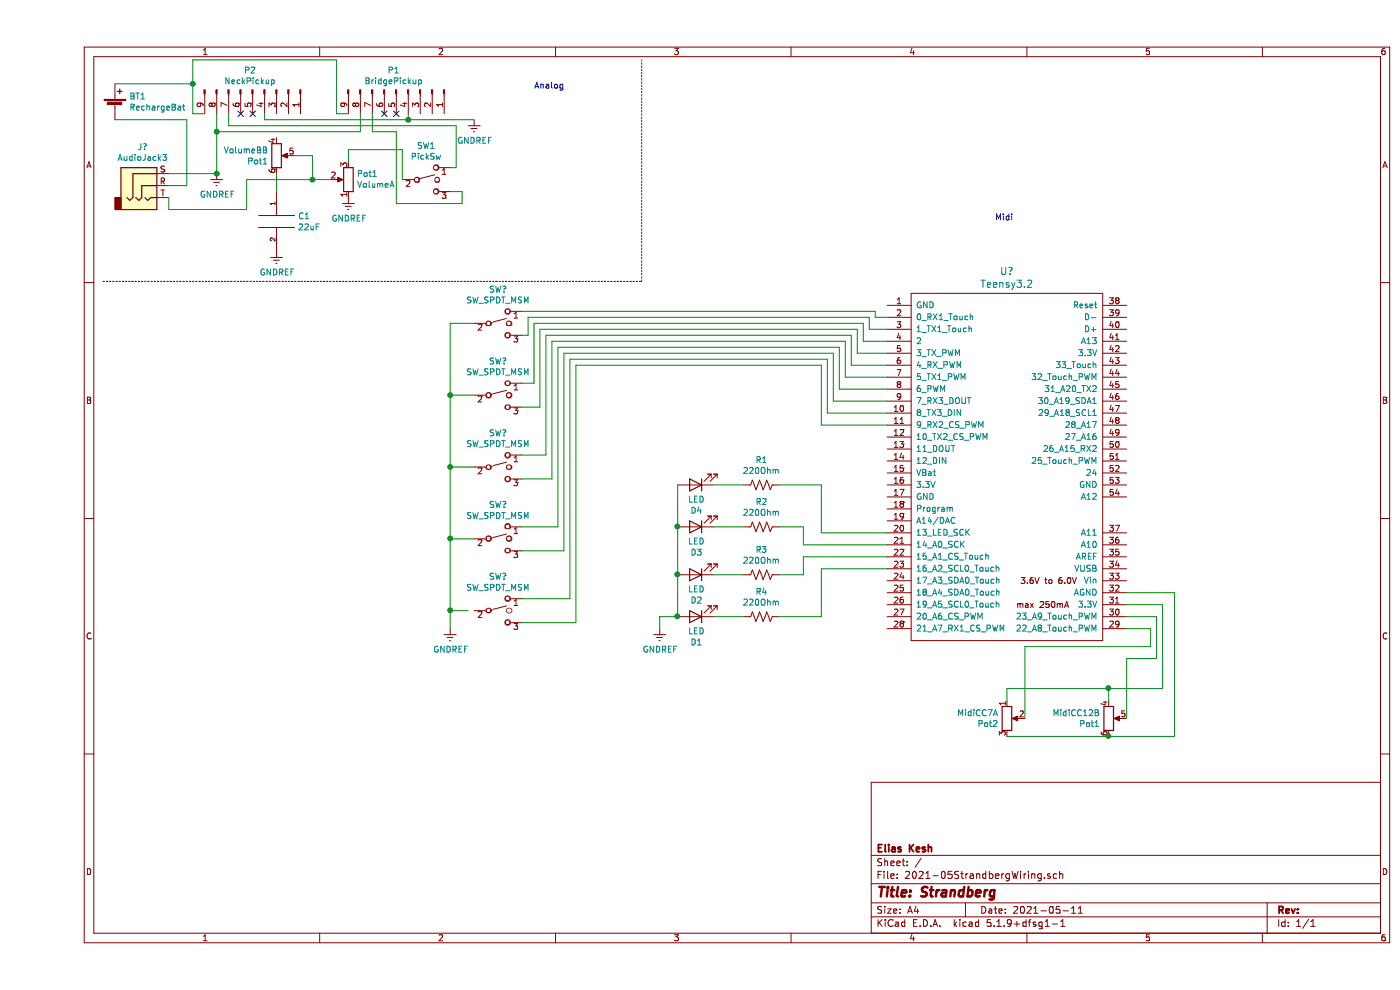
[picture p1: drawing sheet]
EESchema Schematic File Version 4
EELAYER 30 0
EELAYER END
$Descr A4 11693 8268
encoding utf-8
Sheet 1 1
Title "Strandberg"
Date "2021-05-11"
Rev ""
Comp "Elias Kesh"
Comment1 ""
Comment2 ""
Comment3 ""
Comment4 ""
$EndDescr
$Comp
L Connector:AudioJack3 J?
U 1 1
P 900 1550
F 0 "J?" H 882 1875 50  0000 C CNN
F 1 "AudioJack3" H 882 1784 50  0000 C CNN
F 2 "" H 900 1550 50  0001 C CNN
F 3 "~" H 900 1550 50  0001 C CNN
	1    900  1550
	1    0    0    -1  
$EndComp
$Comp
L Device:R_POT_Dual_Separate Volume
U 1 1
P 2600 1500
F 0 "Volume" H 2530 1546 50  0000 R CNN
F 1 "Pot1" H 2530 1455 50  0000 R CNN
F 2 "" H 2600 1500 50  0001 C CNN
F 3 "~" H 2600 1500 50  0001 C CNN
	1    2600 1500
	-1   0    0    1   
$EndComp
$Comp
L Device:R_POT_Dual_Separate VolumeB
U 2 1
P 2000 1300
F 0 "VolumeB" H 1931 1346 50  0000 R CNN
F 1 "Pot1" H 1931 1255 50  0000 R CNN
F 2 "" H 2000 1300 50  0001 C CNN
F 3 "~" H 2000 1300 50  0001 C CNN
	2    2000 1300
	1    0    0    -1  
$EndComp
$Comp
L Device:R_POT_Dual_Separate MidiCC7
U 1 1
P 8100 6000
F 0 "MidiCC7" H 8030 6046 50  0000 R CNN
F 1 "Pot2" H 8030 5955 50  0000 R CNN
F 2 "" H 8100 6000 50  0001 C CNN
F 3 "~" H 8100 6000 50  0001 C CNN
	1    8100 6000
	1    0    0    -1  
$EndComp
$Comp
L Device:R_POT_Dual_Separate MidiCC12
U 2 1
P 8950 6000
F 0 "MidiCC12" H 8881 6046 50  0000 R CNN
F 1 "Pot1" H 8881 5955 50  0000 R CNN
F 2 "" H 8950 6000 50  0001 C CNN
F 3 "~" H 8950 6000 50  0001 C CNN
	2    8950 6000
	1    0    0    -1  
$EndComp
$Comp
L Connector:Conn_01x09_Male P2
U 1 1
P 1800 750
F 0 "P2" V 1635 728 50  0000 C CNN
F 1 "NeckPickup" V 1726 728 50  0000 C CNN
F 2 "" H 1800 750 50  0001 C CNN
F 3 "~" H 1800 750 50  0001 C CNN
	1    1800 750 
	0    1    1    0   
$EndComp
$Comp
L Connector:Conn_01x09_Male P1
U 1 1
P 3000 750
F 0 "P1" V 2835 728 50  0000 C CNN
F 1 "BridgePickup" V 2926 728 50  0000 C CNN
F 2 "" H 3000 750 50  0001 C CNN
F 3 "~" H 3000 750 50  0001 C CNN
	1    3000 750 
	0    1    1    0   
$EndComp
$Comp
L Device:Battery_Cell BT1
U 1 1
P 650 900
F 0 "BT1" H 768 996 50  0000 L CNN
F 1 "RechargeBat" H 768 905 50  0000 L CNN
F 2 "" V 650 960 50  0001 C CNN
F 3 "~" V 650 960 50  0001 C CNN
	1    650  900 
	1    0    0    -1  
$EndComp
Wire Wire Line
	650  700  1300 700 
Wire Wire Line
	1300 700  1300 950 
Wire Wire Line
	1300 950  1400 950 
Wire Wire Line
	1300 700  1300 500 
Wire Wire Line
	1300 500  2500 500 
Wire Wire Line
	2500 500  2500 950 
Wire Wire Line
	2500 950  2600 950 
Connection ~ 1300 700 
Wire Wire Line
	650  1000 1250 1000
Wire Wire Line
	1250 1000 1250 1550
Wire Wire Line
	1250 1550 1100 1550
Wire Wire Line
	1500 1450 1100 1450
$Comp
L power:GNDREF #PWR?
U 1 1
P 1500 1450
F 0 "#PWR?" H 1500 1200 50  0001 C CNN
F 1 "GNDREF" H 1505 1277 50  0000 C CNN
F 2 "" H 1500 1450 50  0001 C CNN
F 3 "" H 1500 1450 50  0001 C CNN
	1    1500 1450
	1    0    0    -1  
$EndComp
$Comp
L Switch:SW_SPDT_MSM SW1
U 1 1
P 3250 1500
F 0 "SW1" H 3250 1785 50  0000 C CNN
F 1 "PickSw" H 3250 1694 50  0000 C CNN
F 2 "" H 3250 1500 50  0001 C CNN
F 3 "~" H 3250 1500 50  0001 C CNN
	1    3250 1500
	1    0    0    -1  
$EndComp
Wire Wire Line
	1600 950  1600 1050
Wire Wire Line
	1500 1100 1500 1450
Wire Wire Line
	1500 950  1500 1100
Connection ~ 1500 1100
Wire Wire Line
	2700 1100 1500 1100
Wire Wire Line
	2700 950  2700 1100
Wire Wire Line
	3500 1050 3500 1400
Wire Wire Line
	3500 1400 3450 1400
Wire Wire Line
	1600 1050 3500 1050
Wire Wire Line
	3550 1700 3550 1600
Wire Wire Line
	3550 1600 3450 1600
Connection ~ 1500 1450
$Comp
L power:GNDREF #PWR?
U 1 1
P 2600 1650
F 0 "#PWR?" H 2600 1400 50  0001 C CNN
F 1 "GNDREF" H 2605 1477 50  0000 C CNN
F 2 "" H 2600 1650 50  0001 C CNN
F 3 "" H 2600 1650 50  0001 C CNN
	1    2600 1650
	1    0    0    -1  
$EndComp
Wire Wire Line
	3050 1500 3050 1250
Wire Wire Line
	3050 1250 2600 1250
Wire Wire Line
	2600 1250 2600 1350
Wire Wire Line
	2450 1500 2300 1500
Wire Wire Line
	1750 1500 1750 1750
Wire Wire Line
	1750 1750 1100 1750
Wire Wire Line
	1100 1750 1100 1650
Wire Wire Line
	2150 1300 2300 1300
Wire Wire Line
	2300 1300 2300 1500
Connection ~ 2300 1500
Wire Wire Line
	2300 1500 1750 1500
$Comp
L pspice:CAP C1
U 1 1
P 2000 1850
F 0 "C1" H 2178 1896 50  0000 L CNN
F 1 "22uF" H 2178 1805 50  0000 L CNN
F 2 "" H 2000 1850 50  0001 C CNN
F 3 "~" H 2000 1850 50  0001 C CNN
	1    2000 1850
	1    0    0    -1  
$EndComp
Wire Wire Line
	2000 1450 2000 1600
$Comp
L power:GNDREF #PWR?
U 1 1
P 2000 2100
F 0 "#PWR?" H 2000 1850 50  0001 C CNN
F 1 "GNDREF" H 2005 1927 50  0000 C CNN
F 2 "" H 2000 2100 50  0001 C CNN
F 3 "" H 2000 2100 50  0001 C CNN
	1    2000 2100
	1    0    0    -1  
$EndComp
Wire Wire Line
	1900 950  1900 1000
Wire Wire Line
	3100 1000 3100 950 
Wire Wire Line
	1900 1000 3100 1000
Wire Wire Line
	3550 1700 3000 1700
Wire Wire Line
	3000 1700 3000 1100
Wire Wire Line
	3000 1100 2800 1100
Wire Wire Line
	2800 1100 2800 950 
$Comp
L Device:LED D1
U 1 1
P 5500 5150
F 0 "D1" H 5493 5367 50  0000 C CNN
F 1 "LED" H 5493 5276 50  0000 C CNN
F 2 "" H 5500 5150 50  0001 C CNN
F 3 "~" H 5500 5150 50  0001 C CNN
	1    5500 5150
	-1   0    0    1   
$EndComp
Wire Wire Line
	8100 6150 8950 6150
Wire Wire Line
	8100 5750 8100 5850
Wire Wire Line
	8100 5750 8950 5750
Wire Wire Line
	8950 5750 8950 5850
Wire Wire Line
	9100 4950 9500 4950
Wire Wire Line
	9500 4950 9500 6150
Wire Wire Line
	9500 6150 8950 6150
Connection ~ 8950 6150
Wire Wire Line
	9100 5050 9400 5050
Wire Wire Line
	9400 5050 9400 5750
Wire Wire Line
	9400 5750 8950 5750
Connection ~ 8950 5750
Wire Wire Line
	9100 6000 9100 5500
$Comp
L Device:LED D2
U 1 1
P 5500 4800
F 0 "D2" H 5493 5017 50  0000 C CNN
F 1 "LED" H 5493 4926 50  0000 C CNN
F 2 "" H 5500 4800 50  0001 C CNN
F 3 "~" H 5500 4800 50  0001 C CNN
	1    5500 4800
	-1   0    0    1   
$EndComp
$Comp
L Device:LED D3
U 1 1
P 5500 4400
F 0 "D3" H 5493 4617 50  0000 C CNN
F 1 "LED" H 5493 4526 50  0000 C CNN
F 2 "" H 5500 4400 50  0001 C CNN
F 3 "~" H 5500 4400 50  0001 C CNN
	1    5500 4400
	-1   0    0    1   
$EndComp
$Comp
L Device:LED D4
U 1 1
P 5500 4050
F 0 "D4" H 5493 4267 50  0000 C CNN
F 1 "LED" H 5493 4176 50  0000 C CNN
F 2 "" H 5500 4050 50  0001 C CNN
F 3 "~" H 5500 4050 50  0001 C CNN
	1    5500 4050
	-1   0    0    1   
$EndComp
$Comp
L Device:R_US R1
U 1 1
P 6050 4050
F 0 "R1" V 6255 4050 50  0000 C CNN
F 1 "220Ohm" V 6164 4050 50  0000 C CNN
F 2 "" V 6090 4040 50  0001 C CNN
F 3 "~" H 6050 4050 50  0001 C CNN
	1    6050 4050
	0    -1   -1   0   
$EndComp
Wire Wire Line
	5650 4050 5900 4050
$Comp
L Device:R_US R2
U 1 1
P 6050 4400
F 0 "R2" V 6255 4400 50  0000 C CNN
F 1 "220Ohm" V 6164 4400 50  0000 C CNN
F 2 "" V 6090 4390 50  0001 C CNN
F 3 "~" H 6050 4400 50  0001 C CNN
	1    6050 4400
	0    -1   -1   0   
$EndComp
Wire Wire Line
	5650 4400 5900 4400
$Comp
L Device:R_US R3
U 1 1
P 6050 4800
F 0 "R3" V 6255 4800 50  0000 C CNN
F 1 "220Ohm" V 6164 4800 50  0000 C CNN
F 2 "" V 6090 4790 50  0001 C CNN
F 3 "~" H 6050 4800 50  0001 C CNN
	1    6050 4800
	0    -1   -1   0   
$EndComp
Wire Wire Line
	5650 4800 5900 4800
$Comp
L Device:R_US R4
U 1 1
P 6050 5150
F 0 "R4" V 6255 5150 50  0000 C CNN
F 1 "220Ohm" V 6164 5150 50  0000 C CNN
F 2 "" V 6090 5140 50  0001 C CNN
F 3 "~" H 6050 5150 50  0001 C CNN
	1    6050 5150
	0    -1   -1   0   
$EndComp
Wire Wire Line
	5650 5150 5900 5150
Connection ~ 3100 1000
$Comp
L power:GNDREF #PWR?
U 1 1
P 3650 1000
F 0 "#PWR?" H 3650 750 50  0001 C CNN
F 1 "GNDREF" H 3655 827 50  0000 C CNN
F 2 "" H 3650 1000 50  0001 C CNN
F 3 "" H 3650 1000 50  0001 C CNN
	1    3650 1000
	1    0    0    -1  
$EndComp
Wire Wire Line
	3100 1000 3650 1000
$Comp
L power:GNDREF #PWR?
U 1 1
P 5200 5250
F 0 "#PWR?" H 5200 5000 50  0001 C CNN
F 1 "GNDREF" H 5205 5077 50  0000 C CNN
F 2 "" H 5200 5250 50  0001 C CNN
F 3 "" H 5200 5250 50  0001 C CNN
	1    5200 5250
	1    0    0    -1  
$EndComp
Wire Wire Line
	5350 4050 5350 4400
Wire Wire Line
	5350 4400 5350 4800
Connection ~ 5350 4400
Wire Wire Line
	5350 4800 5350 5150
Connection ~ 5350 4800
Wire Wire Line
	5350 5150 5200 5150
Wire Wire Line
	5200 5150 5200 5250
Connection ~ 5350 5150
$Comp
L teensy:Teensy3.2 U?
U 1 1
P 8100 3900
F 0 "U?" H 8100 5537 60  0000 C CNN
F 1 "Teensy3.2" H 8100 5431 60  0000 C CNN
F 2 "" H 8100 3150 60  0000 C CNN
F 3 "" H 8100 3150 60  0000 C CNN
	1    8100 3900
	1    0    0    -1  
$EndComp
Wire Wire Line
	7100 4750 6550 4750
Wire Wire Line
	6550 4750 6550 5150
Wire Wire Line
	6550 5150 6200 5150
Wire Wire Line
	7100 4650 6400 4650
Wire Wire Line
	6400 4650 6400 4800
Wire Wire Line
	6400 4800 6200 4800
Wire Wire Line
	6400 4550 6400 4400
Wire Wire Line
	6400 4400 6200 4400
Wire Wire Line
	6400 4550 7100 4550
Wire Wire Line
	7100 4450 6550 4450
Wire Wire Line
	6550 4450 6550 4050
Wire Wire Line
	6550 4050 6200 4050
$Comp
L Switch:SW_SPDT_MSM SW?
U 1 1
P 3850 2700
F 0 "SW?" H 3850 2985 50  0000 C CNN
F 1 "SW_SPDT_MSM" H 3850 2894 50  0000 C CNN
F 2 "" H 3850 2700 50  0001 C CNN
F 3 "~" H 3850 2700 50  0001 C CNN
	1    3850 2700
	1    0    0    -1  
$EndComp
$Comp
L Switch:SW_SPDT_MSM SW?
U 1 1
P 3850 3300
F 0 "SW?" H 3850 3585 50  0000 C CNN
F 1 "SW_SPDT_MSM" H 3850 3494 50  0000 C CNN
F 2 "" H 3850 3300 50  0001 C CNN
F 3 "~" H 3850 3300 50  0001 C CNN
	1    3850 3300
	1    0    0    -1  
$EndComp
$Comp
L Switch:SW_SPDT_MSM SW?
U 1 1
P 3850 3900
F 0 "SW?" H 3850 4185 50  0000 C CNN
F 1 "SW_SPDT_MSM" H 3850 4094 50  0000 C CNN
F 2 "" H 3850 3900 50  0001 C CNN
F 3 "~" H 3850 3900 50  0001 C CNN
	1    3850 3900
	1    0    0    -1  
$EndComp
$Comp
L Switch:SW_SPDT_MSM SW?
U 1 1
P 3850 4500
F 0 "SW?" H 3850 4785 50  0000 C CNN
F 1 "SW_SPDT_MSM" H 3850 4694 50  0000 C CNN
F 2 "" H 3850 4500 50  0001 C CNN
F 3 "~" H 3850 4500 50  0001 C CNN
	1    3850 4500
	1    0    0    -1  
$EndComp
$Comp
L Switch:SW_SPDT_MSM SW?
U 1 1
P 3850 5100
F 0 "SW?" H 3850 5385 50  0000 C CNN
F 1 "SW_SPDT_MSM" H 3850 5294 50  0000 C CNN
F 2 "" H 3850 5100 50  0001 C CNN
F 3 "~" H 3850 5100 50  0001 C CNN
	1    3850 5100
	1    0    0    -1  
$EndComp
Wire Wire Line
	7100 2650 7000 2650
Wire Wire Line
	7000 2650 7000 2600
Wire Wire Line
	7000 2600 4050 2600
Wire Wire Line
	7100 2750 6950 2750
Wire Wire Line
	6950 2750 6950 2650
Wire Wire Line
	6950 2650 4100 2650
Wire Wire Line
	4100 2650 4100 2800
Wire Wire Line
	4100 2800 4050 2800
Wire Wire Line
	7100 2850 6900 2850
Wire Wire Line
	6900 2850 6900 2700
Wire Wire Line
	6900 2700 4150 2700
Wire Wire Line
	4150 2700 4150 3200
Wire Wire Line
	4150 3200 4050 3200
Wire Wire Line
	7100 2950 6850 2950
Wire Wire Line
	6850 2950 6850 2750
Wire Wire Line
	6850 2750 4200 2750
Wire Wire Line
	4200 2750 4200 3400
Wire Wire Line
	4200 3400 4050 3400
Wire Wire Line
	6800 3050 6800 2800
Wire Wire Line
	6800 2800 4250 2800
Wire Wire Line
	4250 2800 4250 3800
Wire Wire Line
	4250 3800 4050 3800
Wire Wire Line
	4050 4000 4300 4000
Wire Wire Line
	4300 4000 4300 2850
Wire Wire Line
	4300 2850 6750 2850
Wire Wire Line
	6750 2850 6750 3150
Wire Wire Line
	6750 3150 7100 3150
Wire Wire Line
	6800 3050 7100 3050
Wire Wire Line
	7100 3250 6700 3250
Wire Wire Line
	6700 3250 6700 2900
Wire Wire Line
	6700 2900 4350 2900
Wire Wire Line
	4350 2900 4350 4400
Wire Wire Line
	4350 4400 4050 4400
Wire Wire Line
	7100 3350 6650 3350
Wire Wire Line
	6650 3350 6650 2950
Wire Wire Line
	6650 2950 4400 2950
Wire Wire Line
	4400 2950 4400 4600
Wire Wire Line
	4400 4600 4050 4600
Wire Wire Line
	3650 2700 3450 2700
Wire Wire Line
	3450 2700 3450 3300
Wire Wire Line
	3450 3300 3650 3300
Wire Wire Line
	3450 3300 3450 3900
Wire Wire Line
	3450 3900 3650 3900
Connection ~ 3450 3300
Wire Wire Line
	3450 3900 3450 4500
Wire Wire Line
	3450 4500 3650 4500
Connection ~ 3450 3900
Wire Wire Line
	3600 5100 3450 5100
Wire Wire Line
	3450 5100 3450 4500
Connection ~ 3450 4500
$Comp
L power:GNDREF #PWR?
U 1 1
P 3450 5250
F 0 "#PWR?" H 3450 5000 50  0001 C CNN
F 1 "GNDREF" H 3455 5077 50  0000 C CNN
F 2 "" H 3450 5250 50  0001 C CNN
F 3 "" H 3450 5250 50  0001 C CNN
	1    3450 5250
	1    0    0    -1  
$EndComp
Wire Wire Line
	3450 5100 3450 5250
Connection ~ 3450 5100
Wire Wire Line
	4050 5000 4450 5000
Wire Wire Line
	4450 5000 4450 3000
Wire Wire Line
	4450 3000 6600 3000
Wire Wire Line
	6600 3000 6600 3450
Wire Wire Line
	6600 3450 7100 3450
Wire Wire Line
	7100 3550 6550 3550
Wire Wire Line
	6550 3550 6550 3050
Wire Wire Line
	6550 3050 4500 3050
Wire Wire Line
	4500 3050 4500 5200
Wire Wire Line
	4500 5200 4050 5200
Wire Wire Line
	9100 5500 9350 5500
Wire Wire Line
	9350 5500 9350 5150
Wire Wire Line
	9350 5150 9100 5150
Wire Wire Line
	9100 5250 9300 5250
Wire Wire Line
	9300 5250 9300 5400
Wire Wire Line
	9300 5400 8250 5400
Wire Wire Line
	8250 5400 8250 6000
NoConn ~ 2900 950 
NoConn ~ 3000 950 
NoConn ~ 1700 950 
NoConn ~ 1800 950 
Wire Notes Line
	550  2350 5050 2350
Wire Notes Line
	5050 2350 5050 500 
Text Notes 4150 750  0    50   ~ 0
Analog
Text Notes 8000 1850 0    50   ~ 0
Midi
$EndSCHEMATC
